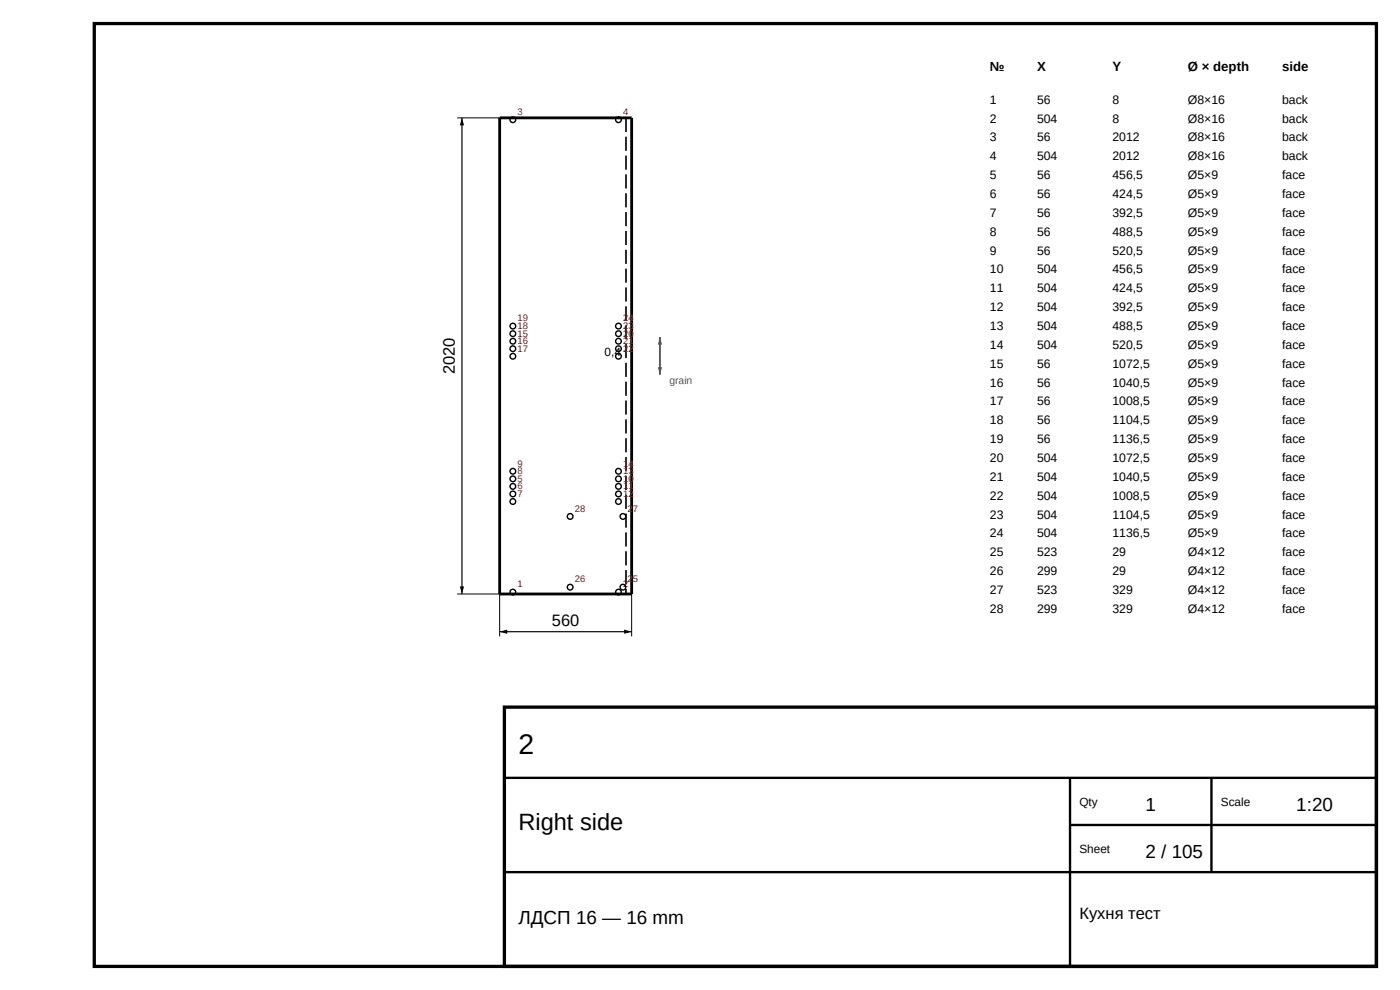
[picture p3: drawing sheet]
<svg xmlns="http://www.w3.org/2000/svg" width="297mm" height="210mm" viewBox="0 0 297 210" stroke-linecap="round" stroke-linejoin="round" font-family="sans-serif">
<path d="M20 5h272v200h-272zM107 150h185v55h-185z" fill="none" stroke="#000" stroke-width=".7" stroke-linecap="butt"/>
<path d="M107 165h185M227 165v40M227 175h65M257 165v20M107 185h185" fill="none" stroke="#000" stroke-width=".5"/>
<path d="M106 25h28v101h-28z" fill="none" stroke="#000" stroke-width=".6"/>
<path d="M132.8 25v101" fill="none" stroke="#000" stroke-width=".35" stroke-dasharray="3 1" stroke-linecap="butt"/>
<path d="M97 25h9M97 126h9v9M134 126v9" fill="none" stroke="#000" stroke-width=".21"/>
<path d="M98 25v101M106 134h28" fill="none" stroke="#000" stroke-width=".25"/>
<path d="M98 25l.4 1.6h-.8zM97.6 124.4h.8l-.4 1.6zM106 134l1.6-.4v.9zM132.4 133.6l1.6 .4-1.6 .5z" fill="#000"/>
<path d="M140 71.5v8" fill="none" stroke="#555" stroke-width=".4"/>
<g fill="#555">
<path d="M139.5 77.9h1l-.5 1.6z"/>
<path d="M140 71.5l.5 1.6h-1z"/>
</g>
<g fill="none" stroke="#000" stroke-width=".3">
<circle cx="108.8" cy="25.4" r=".6"/>
<circle cx="131.2" cy="25.4" r=".6"/>
<circle cx="108.8" cy="69.2" r=".6"/>
<circle cx="108.8" cy="75.6" r=".6"/>
<circle cx="108.8" cy="74" r=".6"/>
<circle cx="108.8" cy="72.4" r=".6"/>
<circle cx="108.8" cy="70.8" r=".6"/>
<circle cx="131.2" cy="69.2" r=".6"/>
<circle cx="131.2" cy="74" r=".6"/>
<circle cx="131.2" cy="75.6" r=".6"/>
<circle cx="131.2" cy="72.4" r=".6"/>
<circle cx="131.2" cy="70.8" r=".6"/>
<circle cx="108.8" cy="100" r=".6"/>
<circle cx="131.2" cy="100" r=".6"/>
<circle cx="108.8" cy="104.8" r=".6"/>
<circle cx="108.8" cy="101.6" r=".6"/>
<circle cx="108.8" cy="106.4" r=".6"/>
<circle cx="108.8" cy="103.2" r=".6"/>
<circle cx="120.9" cy="109.5" r=".6"/>
<circle cx="131.2" cy="101.6" r=".6"/>
<circle cx="131.2" cy="104.8" r=".6"/>
<circle cx="131.2" cy="106.4" r=".6"/>
<circle cx="131.2" cy="103.2" r=".6"/>
<circle cx="132.1" cy="109.5" r=".6"/>
<circle cx="108.8" cy="125.6" r=".6"/>
<circle cx="120.9" cy="124.5" r=".6"/>
<circle cx="131.2" cy="125.6" r=".6"/>
<circle cx="132.1" cy="124.5" r=".6"/>
</g>
<text font-size="6" x="110" y="160">2</text>
<text font-size="5" x="110" y="176">Right side</text>
<g font-size="4">
<text x="243" y="172">1</text>
<text x="275" y="172">1:20</text>
<text x="243" y="182">2 / 105</text>
<text x="110" y="196">ЛДСП 16 — 16 mm</text>
</g>
<g font-size="3.5">
<text x="96.5" y="79.4" transform="rotate(-90 96.5 79.4)">2020</text>
<text x="117.1" y="132.8">560</text>
<text x="229" y="195">Кухня тест</text>
</g>
<g font-size="2.8">
<text x="210" y="15">№</text>
<text x="220" y="15">X</text>
<text x="236" y="15">Y</text>
<text x="252" y="15">Ø × depth</text>
<text x="272" y="15">side</text>
</g>
<g font-size="2.6">
<text x="210" y="22">1</text>
<text x="220" y="22">56</text>
<text x="236" y="22">8</text>
<text x="252" y="22">Ø8×16</text>
<text x="272" y="22">back</text>
<text x="210" y="26">2</text>
<text x="220" y="26">504</text>
<text x="236" y="26">8</text>
<text x="252" y="26">Ø8×16</text>
<text x="272" y="26">back</text>
<text x="210" y="30">3</text>
<text x="210" y="34">4</text>
<text x="220" y="30">56</text>
<text x="220" y="34">504</text>
<text x="236" y="30">2012</text>
<text x="236" y="34">2012</text>
<text x="252" y="30">Ø8×16</text>
<text x="252" y="34">Ø8×16</text>
<text x="272" y="30">back</text>
<text x="272" y="34">back</text>
<text x="210" y="38">5</text>
<text x="220" y="38">56</text>
<text x="236" y="38">456,5</text>
<text x="252" y="38">Ø5×9</text>
<text x="272" y="38">face</text>
<text x="210" y="42">6</text>
<text x="210" y="46">7</text>
<text x="220" y="42">56</text>
<text x="220" y="46">56</text>
<text x="236" y="42">424,5</text>
<text x="236" y="46">392,5</text>
<text x="252" y="42">Ø5×9</text>
<text x="252" y="46">Ø5×9</text>
<text x="272" y="42">face</text>
<text x="272" y="46">face</text>
<text x="210" y="50">8</text>
<text x="210" y="54">9</text>
<text x="220" y="50">56</text>
<text x="220" y="54">56</text>
<text x="236" y="50">488,5</text>
<text x="236" y="54">520,5</text>
<text x="252" y="50">Ø5×9</text>
<text x="252" y="54">Ø5×9</text>
<text x="272" y="50">face</text>
<text x="272" y="54">face</text>
<text x="210" y="58">10</text>
<text x="220" y="58">504</text>
<text x="236" y="58">456,5</text>
<text x="252" y="58">Ø5×9</text>
<text x="272" y="58">face</text>
<text x="210" y="62">11</text>
<text x="220" y="62">504</text>
<text x="236" y="62">424,5</text>
<text x="252" y="62">Ø5×9</text>
<text x="272" y="62">face</text>
<text x="210" y="66">12</text>
<text x="210" y="70">13</text>
<text x="220" y="66">504</text>
<text x="220" y="70">504</text>
<text x="236" y="66">392,5</text>
<text x="236" y="70">488,5</text>
<text x="252" y="66">Ø5×9</text>
<text x="252" y="70">Ø5×9</text>
<text x="272" y="66">face</text>
<text x="272" y="70">face</text>
<text x="210" y="74">14</text>
<text x="210" y="78">15</text>
<text x="220" y="74">504</text>
<text x="220" y="78">56</text>
<text x="236" y="74">520,5</text>
<text x="236" y="78">1072,5</text>
<text x="252" y="74">Ø5×9</text>
<text x="252" y="78">Ø5×9</text>
<text x="272" y="74">face</text>
<text x="272" y="78">face</text>
<text x="210" y="82">16</text>
<text x="220" y="82">56</text>
<text x="236" y="82">1040,5</text>
<text x="252" y="82">Ø5×9</text>
<text x="272" y="82">face</text>
<text x="210" y="86">17</text>
<text x="220" y="86">56</text>
<text x="236" y="86">1008,5</text>
<text x="252" y="86">Ø5×9</text>
<text x="272" y="86">face</text>
<text x="210" y="90">18</text>
<text x="210" y="94">19</text>
<text x="220" y="90">56</text>
<text x="220" y="94">56</text>
<text x="236" y="90">1104,5</text>
<text x="236" y="94">1136,5</text>
<text x="252" y="90">Ø5×9</text>
<text x="252" y="94">Ø5×9</text>
<text x="272" y="90">face</text>
<text x="272" y="94">face</text>
<text x="210" y="98">20</text>
<text x="210" y="102">21</text>
<text x="220" y="98">504</text>
<text x="220" y="102">504</text>
<text x="236" y="98">1072,5</text>
<text x="236" y="102">1040,5</text>
<text x="252" y="98">Ø5×9</text>
<text x="252" y="102">Ø5×9</text>
<text x="272" y="98">face</text>
<text x="272" y="102">face</text>
<text x="210" y="106">22</text>
<text x="220" y="106">504</text>
<text x="236" y="106">1008,5</text>
<text x="252" y="106">Ø5×9</text>
<text x="272" y="106">face</text>
<text x="210" y="110">23</text>
<text x="220" y="110">504</text>
<text x="236" y="110">1104,5</text>
<text x="252" y="110">Ø5×9</text>
<text x="272" y="110">face</text>
<text x="210" y="114">24</text>
<text x="210" y="118">25</text>
<text x="220" y="114">504</text>
<text x="220" y="118">523</text>
<text x="236" y="114">1136,5</text>
<text x="236" y="118">29</text>
<text x="252" y="114">Ø5×9</text>
<text x="252" y="118">Ø4×12</text>
<text x="272" y="114">face</text>
<text x="272" y="118">face</text>
<text x="210" y="122">26</text>
<text x="220" y="122">299</text>
<text x="236" y="122">29</text>
<text x="252" y="122">Ø4×12</text>
<text x="272" y="122">face</text>
<text x="210" y="126">27</text>
<text x="210" y="130">28</text>
<text x="220" y="126">523</text>
<text x="220" y="130">299</text>
<text x="236" y="126">329</text>
<text x="236" y="130">329</text>
<text x="252" y="126">Ø4×12</text>
<text x="252" y="130">Ø4×12</text>
<text x="272" y="126">face</text>
<text x="272" y="130">face</text>
</g>
<g font-size="2.5">
<text x="128.3" y="75.5">0,4</text>
<text x="229" y="171">Qty</text>
<text x="259" y="171">Scale</text>
<text x="229" y="181">Sheet</text>
</g>
<text font-size="2.2" fill="#555" x="142" y="81.5">grain</text>
<g font-size="2" fill="#a00">
<text x="109.8" y="24.4">3</text>
<text x="132.2" y="24.4">4</text>
<text x="109.8" y="71.4">15</text>
<text x="109.8" y="69.8">18</text>
<text x="109.8" y="68.2">19</text>
<text x="132.2" y="71.4">20</text>
<text x="132.2" y="69.8">23</text>
<text x="132.2" y="68.2">24</text>
<text x="109.8" y="73">16</text>
<text x="109.8" y="74.6">17</text>
<text x="132.2" y="73">21</text>
<text x="132.2" y="74.6">22</text>
<text x="109.8" y="100.6">8</text>
<text x="109.8" y="99">9</text>
<text x="132.2" y="100.6">13</text>
<text x="132.2" y="99">14</text>
<text x="109.8" y="102.2">5</text>
<text x="109.8" y="103.8">6</text>
<text x="109.8" y="105.4">7</text>
<text x="132.2" y="102.2">10</text>
<text x="132.2" y="103.8">11</text>
<text x="132.2" y="105.4">12</text>
<text x="122" y="108.5">28</text>
<text x="133.1" y="108.5">27</text>
<text x="109.8" y="124.6">1</text>
<text x="122" y="123.5">26</text>
<text x="132.2" y="124.6">2</text>
<text x="133.1" y="123.5">25</text>
</g>
</svg>
